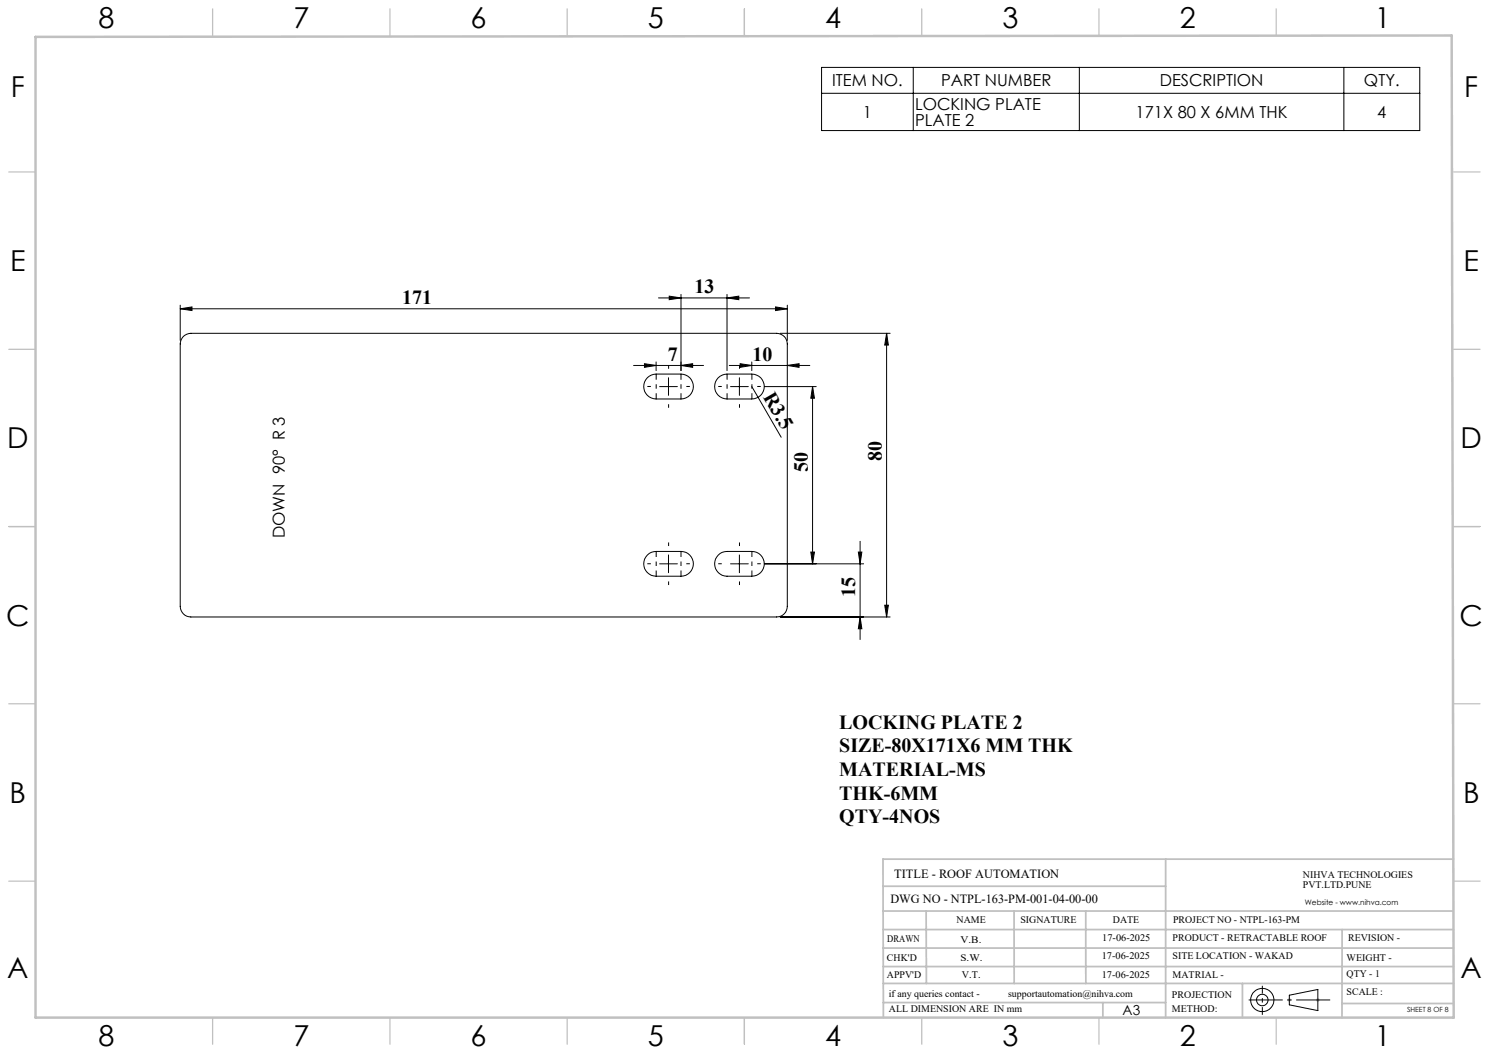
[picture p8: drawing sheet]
<svg xmlns="http://www.w3.org/2000/svg" width="420mm" height="297mm" viewBox="0 0 420 297" stroke-linecap="round" stroke-linejoin="round" font-family="sans-serif">
<g fill="none" stroke="#000" stroke-width=".28">
<path d="M231.7 19h168.8v17.8h-168.8zM257.6 19v17.8M304.4 19v17.8M379.1 19v17.8M231.7 26.3h168.8M50.8 87.1l3.4-.5v1zM50.8 86.1v9.9M50.8 87.1h171.3M51.7 94.9l1-.6 1.1-.3h165.3a3 3 0 0 1 3 3v74a3 3 0 0 1-3 3h-165.3a3 3 0 0 1-3-3v-74l.3-1.1zM185.7 84h25.7M188.8 83.5l3.3 .5-3.3 .5zM192.1 83v21.5"/>
<path d="M205.1 84l3.3-.5v1zM205.1 83v21.5M218.8 86.6l3.3 .5-3.3 .5zM220.1 94h31M222.1 86.1v9.9M250.1 94v80M250.1 94l.5 3.3h-1zM178.7 103.1h19.7M181.8 102.6l3.3 .5-3.3 .5zM182.6 106.5a3.7 3.7 0 0 1 2.5-1h7a3.5 3.5 0 0 1 3.5 3.5 3.5 3.5 0 0 1-3.5 3.5h-7a3.5 3.5 0 0 1-3.3-2.1 3.5 3.5 0 0 1 .8-3.9zM185.1 102.1v2.4M186.1 109h5"/>
<path d="M188.6 106.5v5M192.1 103.1l3.3-.5v1zM202.6 106.5a3.7 3.7 0 0 1 2.5-1h7a3.5 3.5 0 0 1 3.5 3.5 3.5 3.5 0 0 1-3.5 3.5h-7a3.5 3.5 0 0 1-3.3-2.1 3.5 3.5 0 0 1 .8-3.9zM205.7 103.1h22.7M206.1 109h5M208.6 106.5v5M208.8 102.6l3.3 .5-3.3 .5zM212.1 109l8.2 14.3M212.1 102.1v2.4M215.6 109h14.6M222.1 103.1l3.3-.5v1zM229.2 109v50"/>
<path d="M229.2 109l.5 3.3h-1zM182.6 156.6a3.3 3.3 0 0 1 2.5-1.1h7a3.5 3.5 0 0 1 3.5 3.5 3.5 3.5 0 0 1-3.5 3.5h-7a3.5 3.5 0 0 1-3.3-2.1 3.5 3.5 0 0 1 .8-3.8zM186.1 159h5M188.6 156.5v5M202.6 156.6a3.3 3.3 0 0 1 2.5-1.1h7a3.5 3.5 0 0 1 3.5 3.5 3.5 3.5 0 0 1-3.5 3.5h-7a3.5 3.5 0 0 1-3.3-2.1 3.5 3.5 0 0 1 .8-3.8zM206.1 159h5M208.6 156.5v5M215.6 159h28M228.7 155.7h1l-.5 3.3zM242.1 155.7h1l-.5 3.3zM242.6 152.7v27.7M220.1 174h31"/>
<path d="M242.6 174l.5 3.3h-1zM249.6 170.7h1l-.5 3.3zM363.7 280.7l8-1.6v5.9l-8-1.6z"/>
<circle cx="356.1" cy="282.1" r="3.3"/>
<circle cx="356.1" cy="282.1" r="1.62"/>
</g>
<path d="M363.2 282h1M363.3 281.7l.7 .7M363.7 281.5v1.1M364 281.7l-.7 .7M371.2 282h1M371.4 281.7l.7 .7M371.7 281.5v1.1M372.1 281.7l-.7 .7" fill="none" stroke="#c0c0c0" stroke-width=".28"/>
<g fill="none" stroke="#000" stroke-width=".28" stroke-dasharray="15.2 1.3 1.3 1.3" stroke-linecap="butt">
<path d="M183.6 109h-1M188.6 114v1M188.6 104v-1M193.6 109h1M203.6 109h-1M208.6 104v-1M208.6 114v1M213.6 109h1M183.6 159h-1M188.6 154v-1M193.6 159h1M203.6 159h-1"/>
<path d="M208.6 154v-1M213.6 159h1M188.6 164v1M208.6 164v1"/>
</g>
<path d="M352.2 282h23" fill="none" stroke="#000" stroke-width=".28" stroke-dasharray="15.2 1.3 1.3 1.3" stroke-dashoffset="5.7" stroke-linecap="butt"/>
<path d="M356.1 286.2v-8.2" fill="none" stroke="#000" stroke-width=".28" stroke-dasharray="15.2 1.3 1.3 1.3" stroke-dashoffset="13" stroke-linecap="butt"/>
<path d="M185.1 105.5v7M192.1 105.5v7M205.1 105.5v7M212.1 105.5v7M185.1 155.5v7M192.1 155.5v7M212.1 155.5v7" fill="none" stroke="#000" stroke-width=".28" stroke-dasharray="15.2 1.3 1.3 1.3" stroke-dashoffset="13.6" stroke-linecap="butt"/>
<g fill="none" stroke="#c0c0c0" stroke-width=".35">
<path d="M60 2.5v7.5M110 2.5v7.5M160 2.5v7.5M210 2.5v7.5M260 2.5v7.5M310 2.5v7.5M360 2.5v7.5M2.5 48.5h7.5M410 48.5h7.5M2.5 98.5h7.5M410 98.5h7.5M2.5 148.5h7.5"/>
<path d="M410 148.5h7.5M2.5 198.5h7.5M410 198.5h7.5M2.5 248.5h7.5M410 248.5h7.5M60 287v7.5M110 287v7.5M160 287v7.5M210 287v7.5M260 287v7.5M310 287v7.5M360 287v7.5"/>
</g>
<g fill="none" stroke="#c0c0c0" stroke-width=".5">
<path d="M249.1 257h160.9M249.1 250h79.7M261.2 257l.1 20.4M286 257l.1 20.4M306.2 257l.1 20.4M328.8 242.3v44.8M410 242.3h-160.9l.1 44.7M249.1 272.6h160.9M249.1 267.4h160.9M249.1 262.2h160.9M249.1 277.4h160.9M350.4 277.4v9.6"/>
<path d="M378.6 262.2l-.1 24.8M249.2 282.8h79.6M311.1 282.8v4.2M378.5 283h31.5"/>
</g>
<path d="M10 10.4l399.5-.4 .5 277h-400z" fill="none" stroke="#c0c0c0" stroke-width=".7"/>
<g fill="#000">
<path d="M50.8 87.1l3.4-.5v1zM218.8 86.6l3.3 .5-3.3 .5z"/>
<path d="M205.1 84l3.3-.5v1zM188.8 83.5l3.3 .5-3.3 .5z"/>
<path d="M250.1 94l.5 3.3h-1zM249.6 170.7h1l-.5 3.3zM229.2 109l.5 3.3h-1zM228.7 155.7h1l-.5 3.3zM242.1 155.7h1l-.5 3.3zM242.6 174l.5 3.3h-1z"/>
<path d="M208.8 102.6l3.3 .5-3.3 .5zM222.1 103.1l3.3-.5v1zM181.8 102.6l3.3 .5-3.3 .5zM192.1 103.1l3.3-.5v1z"/>
</g>
<g font-size="8.1">
<text x="27.8" y="8">8</text>
<text x="82.8" y="8">7</text>
<text x="132.8" y="8">6</text>
<text x="182.8" y="8">5</text>
<text x="232.8" y="8">4</text>
<text x="282.8" y="8">3</text>
<text x="332.8" y="8">2</text>
<text x="387.8" y="8">1</text>
<text x="3" y="27.2">F</text>
<text x="413" y="27.2">F</text>
<text x="2.8" y="76.5">E</text>
<text x="412.8" y="76.5">E</text>
<text x="2" y="126.5">D</text>
<text x="412" y="126.5">D</text>
<text x="1.7" y="176.5">C</text>
<text x="411.7" y="176.5">C</text>
<text x="2.7" y="226.5">B</text>
<text x="412.7" y="226.5">B</text>
<text x="2" y="275.7">A</text>
<text x="412" y="275.7">A</text>
<text x="27.8" y="295">8</text>
<text x="82.8" y="295">7</text>
<text x="132.8" y="295">6</text>
<text x="182.8" y="295">5</text>
<text x="232.8" y="295">4</text>
<text x="282.8" y="295">3</text>
<text x="332.8" y="295">2</text>
<text x="387.8" y="295">1</text>
</g>
<g font-size="5.6">
<text x="195.9" y="82.6">13</text>
<text x="113.4" y="85.7">171</text>
<text x="188.3" y="101.7">7</text>
<text x="212.3" y="101.7">10</text>
<text x="215.1" y="111.9" transform="rotate(60 215.1 111.9)">R3.5</text>
<text x="248.7" y="130.1" transform="rotate(-90 248.7 130.1)">80</text>
<text x="227.9" y="133.1" transform="rotate(-90 227.9 133.1)">50</text>
<text x="241.3" y="168.3" transform="rotate(-90 241.3 168.3)">15</text>
<text x="236.7" y="205.6">LOCKING PLATE 2</text>
<text x="236.7" y="212.2">SIZE-80X171X6 MM THK</text>
<text x="236.7" y="218.9">MATERIAL-MS</text>
<text x="236.7" y="225.5">THK-6MM</text>
<text x="236.7" y="232.2">QTY-4NOS</text>
</g>
<g font-size="4.7">
<text x="234.7" y="24.3">ITEM NO.</text>
<text x="265.5" y="24.3">PART NUMBER</text>
<text x="327.1" y="24.3">DESCRIPTION</text>
<text x="384.7" y="24.3">QTY.</text>
<text x="243.4" y="33.2">1</text>
<text x="258.1" y="31">LOCKING PLATE</text>
<text x="258.1" y="35.5">PLATE 2</text>
<text x="320.3" y="33.2">171X 80 X 6MM THK</text>
<text x="388.5" y="33.2">4</text>
<text x="80.3" y="151.8" transform="rotate(-90 80.3 151.8)">DOWN 90° R 3</text>
</g>
<text font-size="3.9" x="316.7" y="286.4">A3</text>
<g font-size="3.5">
<text x="252.2" y="247.6">TITLE - ROOF AUTOMATION</text>
<text x="251.2" y="254.7">DWG NO - NTPL-163-PM-001-04-00-00</text>
</g>
<g font-size="2.8">
<text x="367.5" y="247.6">NIHVA TECHNOLOGIES</text>
<text x="367.5" y="250.5">PVT.LTD.PUNE</text>
<text x="269.8" y="260.3">NAME</text>
<text x="287.8" y="260.3">SIGNATURE</text>
<text x="313.9" y="260.4">DATE</text>
<text x="330.9" y="260.4">PROJECT NO - NTPL-163-PM</text>
<text x="250.3" y="265.6">DRAWN</text>
<text x="270.9" y="266.1">V.B.</text>
<text x="310.9" y="265.5">17-06-2025</text>
<text x="330.7" y="265.5">PRODUCT - RETRACTABLE ROOF</text>
<text x="380.3" y="265.5">REVISION -</text>
<text x="250.2" y="271.1">CHK'D</text>
<text x="250.2" y="275.8">APPV'D</text>
<text x="270.9" y="271.1">S.W.</text>
<text x="271.3" y="275.8">V.T.</text>
<text x="310.8" y="270.6">17-06-2025</text>
<text x="310.8" y="275.8">17-06-2025</text>
<text x="330.7" y="270.6">SITE LOCATION - WAKAD</text>
<text x="330.7" y="275.8">MATRIAL -</text>
<text x="379.8" y="275.6">QTY - 1</text>
<text x="379.8" y="271.1">WEIGHT -</text>
<text x="250.7" y="281.1">if any queries contact -</text>
<text x="284.3" y="281.1">supportautomation@nihva.com</text>
<text x="330.6" y="281.5">PROJECTION</text>
<text x="379.8" y="280.7">SCALE :</text>
<text x="250.7" y="285.6">ALL DIMENSION ARE IN mm</text>
<text x="330.6" y="285.4">METHOD:</text>
</g>
<text font-size="2.1" x="368.1" y="255.1">Website - www.nihva.com</text>
<text font-size="2" x="396.9" y="285.4">SHEET 8 OF 8</text>
</svg>
